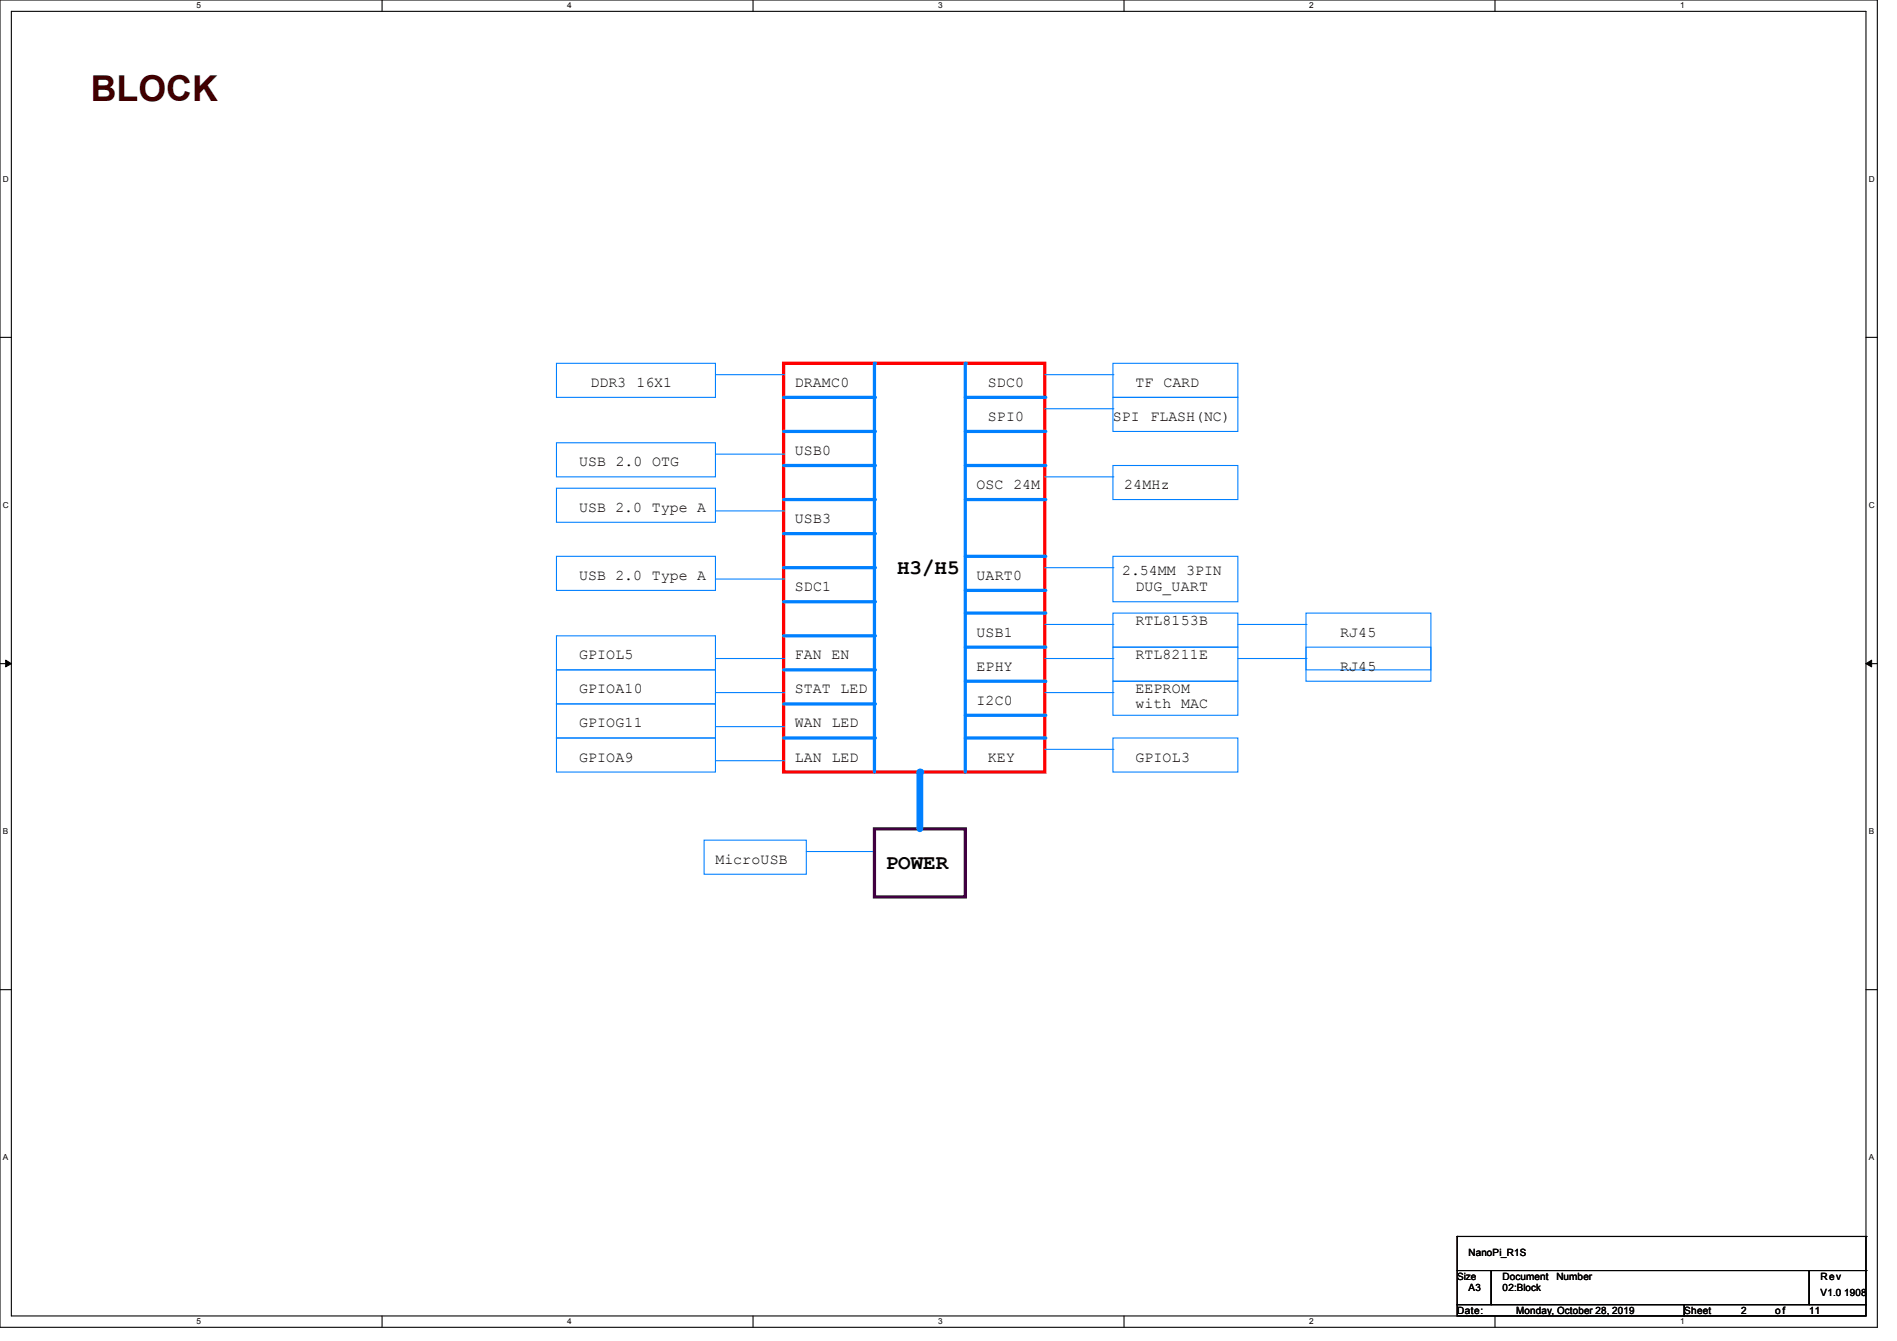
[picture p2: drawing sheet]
<svg xmlns="http://www.w3.org/2000/svg" width="297mm" height="210mm" viewBox="0 0 297 210" stroke-linecap="round" stroke-linejoin="round" font-family="sans-serif">
<path d="M0 0h293.9v207.9h-293.9zM1.8 1.8h290.3v204.3h-290.3z" fill="none" stroke="#000" stroke-width=".17"/>
<g fill="#fff">
<path d="M30.8 .2h.7v1.4h-.7z"/>
<path d="M30.8 206.2h.7v1.4h-.7z"/>
</g>
<path d="M59.8 0v1.8M59.8 206.1v1.8" fill="none" stroke="#000" stroke-width=".17"/>
<g fill="#fff">
<path d="M88.8 .2h.7v1.4h-.7z"/>
<path d="M88.8 206.2h.7v1.4h-.7z"/>
</g>
<path d="M117.9 0v1.8M117.9 206.1v1.8" fill="none" stroke="#000" stroke-width=".17"/>
<g fill="#fff">
<path d="M146.9 .2h.7v1.4h-.7z"/>
<path d="M146.9 206.2h.7v1.4h-.7z"/>
</g>
<path d="M176 0v1.8M176 206.1v1.8" fill="none" stroke="#000" stroke-width=".17"/>
<g fill="#fff">
<path d="M205 .2h.7v1.4h-.7z"/>
<path d="M205 206.2h.7v1.4h-.7z"/>
</g>
<path d="M234.1 0v1.8M234.1 206.1v1.8" fill="none" stroke="#000" stroke-width=".17"/>
<g fill="#fff">
<path d="M263.1 .2h.6v1.4h-.6z"/>
<path d="M263.1 206.2h.6v1.4h-.6z"/>
<path d="M.5 27.3h.9v1.4h-.9z"/>
<path d="M292.6 27.3h.9v1.4h-.9z"/>
<path d="M.5 78.4h.9v1.4h-.9z"/>
<path d="M292.6 78.4h.9v1.4h-.9z"/>
</g>
<path d="M0 52.8h1.8M292.1 52.8h1.8" fill="none" stroke="#000" stroke-width=".17"/>
<g fill="#fff">
<path d="M.5 129.5h.8v1.4h-.8z"/>
<path d="M292.6 129.5h.8v1.4h-.8z"/>
</g>
<path d="M0 103.9h1.8M292.1 103.9h1.8" fill="none" stroke="#000" stroke-width=".17"/>
<path d="M.9 103.4l.9 .5-.9 .5zM292.1 103.9l.9-.5v1z" fill="#000" stroke="#000" stroke-width=".16"/>
<g fill="#fff">
<path d="M.5 180.5h.8v1.4h-.8z"/>
<path d="M292.6 180.5h.8v1.4h-.8z"/>
</g>
<path d="M0 155h1.8M292.1 155h1.8" fill="none" stroke="#000" stroke-width=".17"/>
<path d="M122.7 56.9h40.9v64h-40.9z" fill="none" stroke="#f00" stroke-width=".51"/>
<path d="M122.7 67.6h14.2" fill="none" stroke="#0080ff" stroke-width=".51"/>
<circle cx="136.9" cy="67.6" r=".25" fill="#0080ff"/>
<path d="M122.7 83.6h14.2" fill="none" stroke="#0080ff" stroke-width=".51"/>
<circle cx="136.9" cy="83.6" r=".25" fill="#0080ff"/>
<path d="M122.7 78.2h14.2" fill="none" stroke="#0080ff" stroke-width=".51"/>
<circle cx="136.9" cy="78.2" r=".25" fill="#0080ff"/>
<path d="M163.6 58.7h10.6M174.2 56.9h19.6v5.3h-19.6zM174.2 58.7h.1" fill="none" stroke="#0080ff" stroke-width=".17"/>
<path d="M122.7 94.2h14.2" fill="none" stroke="#0080ff" stroke-width=".51"/>
<circle cx="136.9" cy="94.2" r=".25" fill="#0080ff"/>
<path d="M122.7 104.9h14.2" fill="none" stroke="#0080ff" stroke-width=".51"/>
<circle cx="136.9" cy="104.9" r=".25" fill="#0080ff"/>
<path d="M122.7 110.2h14.2" fill="none" stroke="#0080ff" stroke-width=".51"/>
<circle cx="136.9" cy="110.2" r=".25" fill="#0080ff"/>
<path d="M122.7 115.6h14.2" fill="none" stroke="#0080ff" stroke-width=".51"/>
<circle cx="136.9" cy="115.6" r=".25" fill="#0080ff"/>
<path d="M151.1 72.9h12.5" fill="none" stroke="#0080ff" stroke-width=".51"/>
<circle cx="163.6" cy="72.9" r=".25" fill="#0080ff"/>
<path d="M151.1 78.2h12.5" fill="none" stroke="#0080ff" stroke-width=".51"/>
<circle cx="163.6" cy="78.2" r=".25" fill="#0080ff"/>
<path d="M163.6 74.7h10.6M174.2 72.9h19.6v5.3h-19.6zM174.2 74.7h.1" fill="none" stroke="#0080ff" stroke-width=".17"/>
<path d="M151.1 96h12.5" fill="none" stroke="#0080ff" stroke-width=".51"/>
<circle cx="163.6" cy="96" r=".25" fill="#0080ff"/>
<path d="M163.6 103.1h10.6M174.2 103.1h.1" fill="none" stroke="#0080ff" stroke-width=".17"/>
<path d="M151.1 101.3h12.5" fill="none" stroke="#0080ff" stroke-width=".51"/>
<circle cx="163.6" cy="101.3" r=".25" fill="#0080ff"/>
<path d="M204.5 101.3h19.5v5.4h-19.5z" fill="none" stroke="#0080ff" stroke-width=".17"/>
<path d="M136.9 56.9v64" fill="none" stroke="#0080ff" stroke-width=".51"/>
<circle cx="136.9" cy="56.9" r=".25" fill="#0080ff"/>
<path d="M110.2 131.6h16v5.3h-16zM126.2 133.3h10.7M136.9 133.3h.1" fill="none" stroke="#0080ff" stroke-width=".17"/>
<path d="M122.7 99.6h14.2" fill="none" stroke="#0080ff" stroke-width=".51"/>
<circle cx="136.9" cy="99.6" r=".25" fill="#0080ff"/>
<path d="M151.1 67.6h12.5" fill="none" stroke="#0080ff" stroke-width=".51"/>
<circle cx="163.6" cy="67.6" r=".25" fill="#0080ff"/>
<path d="M151.1 62.2h12.5" fill="none" stroke="#0080ff" stroke-width=".51"/>
<circle cx="163.6" cy="62.2" r=".25" fill="#0080ff"/>
<path d="M87.1 56.9h24.9v5.3h-24.9zM112 58.7h10.7M122.7 58.7h.1" fill="none" stroke="#0080ff" stroke-width=".17"/>
<path d="M122.7 62.2h14.2" fill="none" stroke="#0080ff" stroke-width=".51"/>
<circle cx="136.9" cy="62.2" r=".25" fill="#0080ff"/>
<path d="M136.9 129.8h14.2v10.7h-14.2z" fill="none" stroke="#400040" stroke-width=".51"/>
<path d="M144 120.9v8.9" fill="none" stroke="#0080ff" stroke-width="1.1"/>
<circle cx="144" cy="120.9" r=".53" fill="#0080ff"/>
<path d="M151.1 56.9v64" fill="none" stroke="#0080ff" stroke-width=".51"/>
<circle cx="151.1" cy="56.9" r=".25" fill="#0080ff"/>
<path d="M87.1 76.5h24.9v5.3h-24.9zM87.1 69.3h24.9v5.4h-24.9zM112 71.1h10.7M122.7 71.1h.1" fill="none" stroke="#0080ff" stroke-width=".17"/>
<path d="M122.7 72.9h14.2" fill="none" stroke="#0080ff" stroke-width=".51"/>
<circle cx="136.9" cy="72.9" r=".25" fill="#0080ff"/>
<path d="M112 80h10.7M122.7 80h.1" fill="none" stroke="#0080ff" stroke-width=".17"/>
<path d="M151.1 115.6h12.5" fill="none" stroke="#0080ff" stroke-width=".51"/>
<circle cx="163.6" cy="115.6" r=".25" fill="#0080ff"/>
<path d="M122.7 88.9h14.2" fill="none" stroke="#0080ff" stroke-width=".51"/>
<circle cx="136.9" cy="88.9" r=".25" fill="#0080ff"/>
<path d="M174.2 101.3h19.6v5.4h-19.6zM193.8 103.1h10.7M204.5 103.1h.1" fill="none" stroke="#0080ff" stroke-width=".17"/>
<path d="M151.1 87.1h12.5" fill="none" stroke="#0080ff" stroke-width=".51"/>
<circle cx="163.6" cy="87.1" r=".25" fill="#0080ff"/>
<path d="M151.1 92.5h12.5" fill="none" stroke="#0080ff" stroke-width=".51"/>
<circle cx="163.6" cy="92.5" r=".25" fill="#0080ff"/>
<path d="M163.6 88.9h10.6M174.2 87.1h19.6v7.1h-19.6zM174.2 88.9h.1" fill="none" stroke="#0080ff" stroke-width=".17"/>
<path d="M151.1 106.7h12.5" fill="none" stroke="#0080ff" stroke-width=".51"/>
<circle cx="163.6" cy="106.7" r=".25" fill="#0080ff"/>
<g fill="none" stroke="#0080ff" stroke-width=".17">
<path d="M163.6 64h10.6M174.2 62.2h19.6v5.4h-19.6zM174.2 64h.1M87.1 87.1h24.9v5.4h-24.9zM87.1 99.6h24.9v5.3h-24.9zM112 90.7h10.7M122.7 90.7h.1M163.6 97.8h10.6M174.2 96h19.6v5.3h-19.6zM174.2 97.8h.1M193.8 97.8h10.7M204.5 96h19.5v8.9h-19.5z"/>
<path d="M204.5 97.8h.1M87.1 104.9h24.9v5.3h-24.9zM87.1 110.2h24.9v5.4h-24.9zM87.1 115.6h24.9v5.3h-24.9zM112 108.5h10.7M112 113.8h10.7M112 119.1h10.7M112 103.1h10.7M122.7 108.5h.1M122.7 113.8h.1M122.7 119.1h.1M122.7 103.1h.1"/>
<path d="M163.6 108.5h10.6M163.6 117.3h10.6M174.2 115.6h19.6v5.3h-19.6zM174.2 106.7h19.6v5.3h-19.6zM174.2 117.3h.1M174.2 108.5h.1"/>
</g>
<path d="M151.1 112h12.5" fill="none" stroke="#0080ff" stroke-width=".51"/>
<circle cx="163.6" cy="112" r=".25" fill="#0080ff"/>
<path d="M228.1 199h5.4v5.3h-5.4zM228.1 193.6h.1M228.1 193.6v5.4M228.1 193.6h64M233.5 199h49.8v5.3h-49.8zM283.3 199h8.8v5.3h-8.8zM292.1 193.6h.1M292.1 199h.1M292.1 193.6v5.4M228.1 204.3h35.6v1.8h-35.6zM263.7 204.3h28.4v1.8h-28.4z" fill="none" stroke="#000" stroke-width=".17"/>
<text font-size="5.6" fill="#400000" x="14.2" y="15.8">BLOCK</text>
<g font-size="3.3">
<text x="140.5" y="89.8">H3/H5</text>
<text x="138.7" y="136.1">POWER</text>
</g>
<g font-size="2.3">
<text x="92.5" y="60.6">DDR3 16X1</text>
<text x="124.5" y="60.6">DRAMC0</text>
<text x="154.7" y="60.6">SDC0</text>
<text x="154.7" y="65.9">SPI0</text>
<text x="174.2" y="65.9">SPI</text>
<text x="177.8" y="60.6">TF CARD</text>
<text x="180.1" y="65.9">FLASH(NC)</text>
<text x="124.5" y="71.2">USB0</text>
<text x="90.7" y="73">USB 2.0 OTG</text>
<text x="152.9" y="76.6">OSC 24M</text>
<text x="176" y="76.6">24MHz</text>
<text x="90.7" y="80.1">USB 2.0 Type A</text>
<text x="124.5" y="81.9">USB3</text>
<text x="90.7" y="90.8">USB 2.0 Type A</text>
<text x="124.5" y="92.6">SDC1</text>
<text x="152.9" y="90.8">UART0</text>
<text x="175.7" y="90.1">2.54MM</text>
<text x="177.8" y="92.6">DUG_UART</text>
<text x="185.7" y="90.1">3PIN</text>
<text x="152.9" y="99.7">USB1</text>
<text x="177.8" y="97.9">RTL8153B</text>
<text x="209.8" y="99.7">RJ45</text>
<text x="90.7" y="103.3">GPIOL5</text>
<text x="124.5" y="103.3">FAN EN</text>
<text x="152.9" y="105">EPHY</text>
<text x="177.8" y="103.3">RTL8211E</text>
<text x="209.8" y="105">RJ45</text>
<text x="90.7" y="108.6">GPIOA10</text>
<text x="90.7" y="113.9">GPIOG11</text>
<text x="124.5" y="108.6">STAT LED</text>
<text x="124.5" y="113.9">WAN LED</text>
<text x="152.9" y="110.4">I2C0</text>
<text x="177.8" y="108.6">EEPROM</text>
<text x="177.8" y="110.9">with MAC</text>
<text x="90.7" y="119.3">GPIOA9</text>
<text x="124.5" y="119.3">LAN LED</text>
<text x="154.7" y="119.3">KEY</text>
<text x="177.8" y="119.3">GPIOL3</text>
<text x="112" y="135.3">MicroUSB</text>
</g>
<g font-size="1.6">
<text x="229.9" y="196.7">NanoPi_R1S</text>
<text x="228.1" y="200.4">Size</text>
<text x="229.9" y="202.2">A3</text>
<text x="235.2" y="200.4">Document</text>
<text x="235.3" y="202.2">02:Block</text>
<text x="243.7" y="200.4">Number</text>
<text x="285" y="200.4">Rev</text>
<text x="285" y="202.9">V1.0 1908</text>
<text x="228.1" y="205.7">Date:</text>
<text x="237.4" y="205.7">Monday, October 28, 2019</text>
<text x="263.7" y="205.7">Sheet</text>
<text x="272.6" y="205.7">2</text>
<text x="277.9" y="205.7">o f</text>
<text x="283.3" y="205.7">11</text>
</g>
<g font-size="1.3">
<text x="30.8" y="1.3">5</text>
<text x="88.8" y="1.3">4</text>
<text x="146.9" y="1.3">3</text>
<text x="205" y="1.3">2</text>
<text x="263.1" y="1.3">1</text>
<text x=".5" y="28.4">D</text>
<text x="292.6" y="28.4">D</text>
<text x=".5" y="79.5">C</text>
<text x="292.6" y="79.5">C</text>
<text x=".5" y="130.6">B</text>
<text x="292.6" y="130.6">B</text>
<text x=".5" y="181.7">A</text>
<text x="292.6" y="181.7">A</text>
<text x="30.8" y="207.4">5</text>
<text x="88.8" y="207.4">4</text>
<text x="146.9" y="207.4">3</text>
<text x="205" y="207.4">2</text>
<text x="263.1" y="207.4">1</text>
</g>
</svg>
